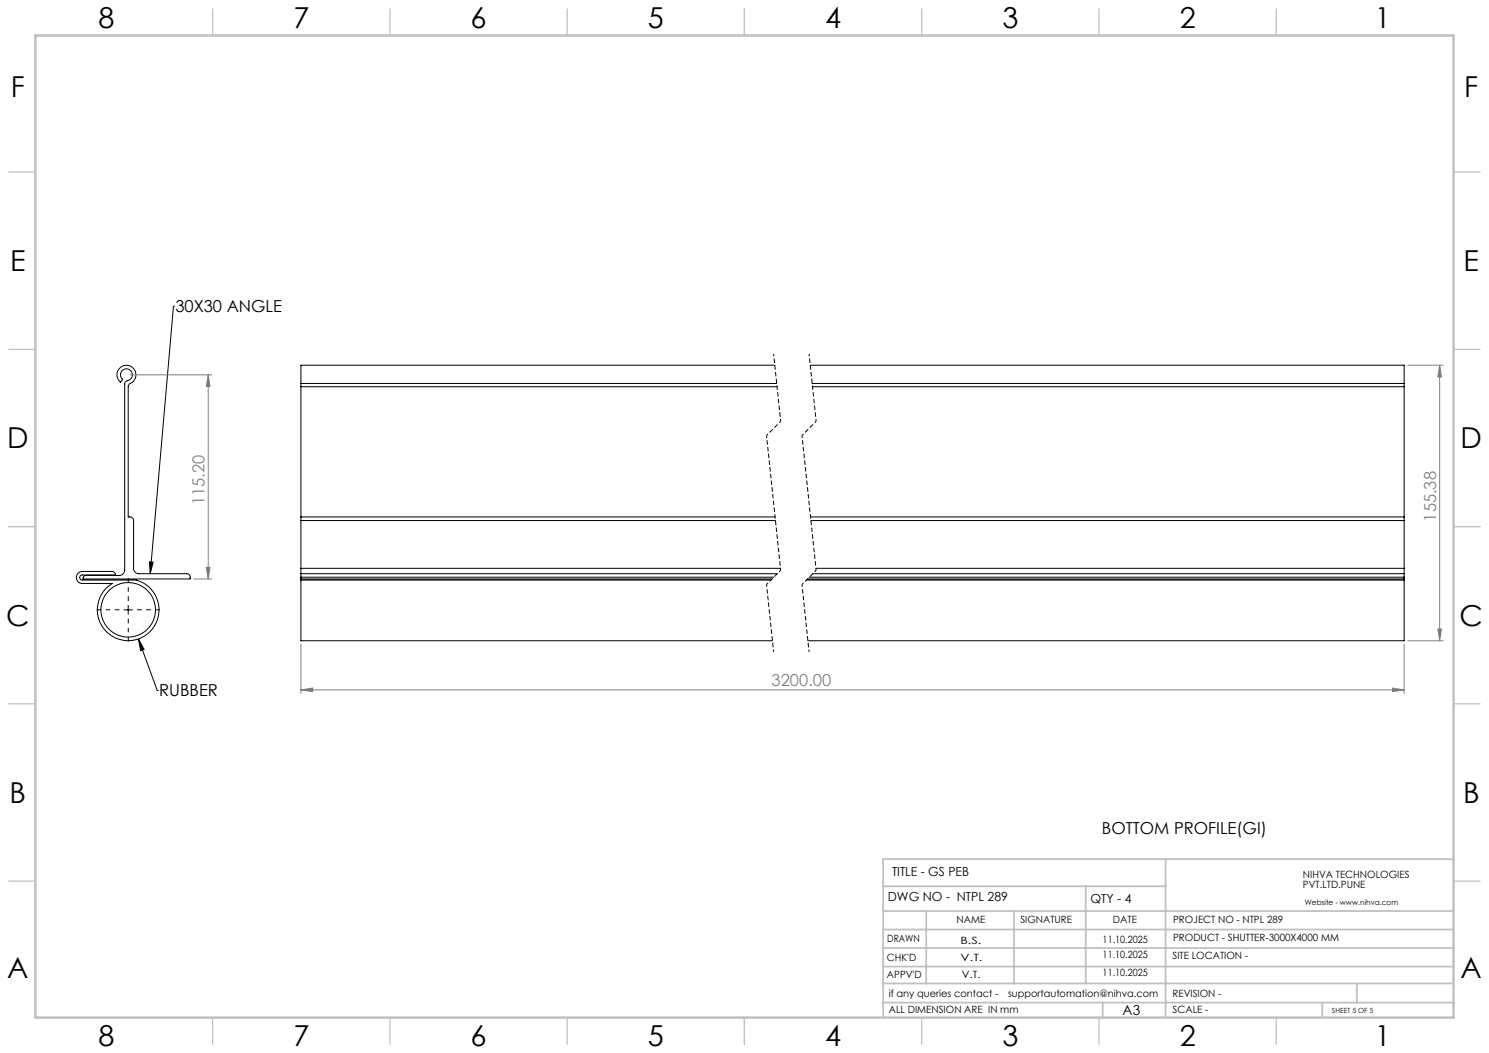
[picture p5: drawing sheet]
<svg xmlns="http://www.w3.org/2000/svg" width="420mm" height="297mm" viewBox="0 0 420 297" stroke-linecap="round" stroke-linejoin="round" font-family="sans-serif">
<g fill="none" stroke="#000" stroke-width=".28">
<path d="M48.9 86.4h.1M48.9 86.4l-6.5 75.4M33.5 104.1a2.72 2.72 0 0 1 4.4 .2 2.72 2.72 0 0 1-1.5 4.1l-.2 .5v36.9a1.16 1.16 0 0 1 1.5 1v13.5a1.51 1.51 0 0 0 1.5 1.5h13.5a1.09 1.09 0 0 1 1 1.5h-30.2a.8 .8 0 0 1 .7-1h9.5a1.57 1.57 0 0 0 1.5-1.5v-52.5a.91 .91 0 0 1 .8-.9 1.7 1.7 0 0 0 1.2-2.4 1.7 1.7 0 0 0-2.6-.6 1.7 1.7 0 0 0 0 2.6l-.6 .8a2.66 2.66 0 0 1-.5-3.7zM84.9 108.2v.9M84.9 108.2h134.2M84.9 109.1h134.3M84.9 109.1v36.7M218.5 103h-133.6v5.2M228.5 103h167.6v5.2M229.1 108.2h167M229.2 109.1h166.9M396.1 108.2v.9"/>
<path d="M396.1 109.1v36.7M42.2 158.5l1 .1-.8 3.2zM84.9 145.8v1M84.9 145.8h133.7M84.9 146.8h133.8M84.9 146.8v13.5M228.6 145.8h167.5M228.7 146.8h167.4M396.1 145.8v1M396.1 146.8v13.5M22.1 161.6l1-.4h8.5a.96 .96 0 0 1 1 1h-9.4a.72 .72 0 0 0-.7 .7 .72 .72 0 0 0 .7 .7h15.3a8.7 8.7 0 0 1 5.2 12.7 8.7 8.7 0 0 1-13.6 1.9 8.7 8.7 0 0 1 1.5-13.6h-8.5a1.69 1.69 0 0 1-1.5-1.2 1.69 1.69 0 0 1 .5-1.8zM34.9 172h2.5"/>
<path d="M36.2 170.7v2.5M84.9 163.6v17.1h133M84.9 163.3v.3M84.9 161.8v1M84.9 160.3v1.5M84.9 163.6h132.6M84.9 161.8h134.4M84.9 163.3h132.9M84.9 162.8h133.4M84.9 160.3h135.2M84.9 162.8v.5M227.5 163.6h168.6"/>
<path d="M227.8 163.3h168.3M228.2 162.8h167.9M229.3 161.8h166.8M230.2 160.3h165.9M396.1 163.6v17.1h-168.2M396.1 163.3v.3M396.1 161.8v1M396.1 160.3v1.5M396.1 162.8v.5M39.1 180.2l5.2 14.5M39.1 180.2l1.5 3-.9 .3zM44.3 194.7h.1"/>
<circle cx="36.2" cy="172" r="7.7"/>
</g>
<g fill="none" stroke="#808080" stroke-width=".28">
<path d="M36.7 105.7h23M58.7 105.7v57.6M58.7 105.7l.5 3.3h-1zM397.1 103h10M406.1 103l.5 3.3h-1zM406.1 103v77.7M54.6 163.3h5.1M58.2 160h1l-.5 3.3zM405.6 177.4h1l-.5 3.3zM84.9 194.6l3.3-.5v1zM84.9 181.7v13.9M84.9 194.6h311.2"/>
<path d="M392.8 194.1l3.3 .5-3.3 .5zM396.1 181.7v13.9M397.1 180.7h10"/>
</g>
<path d="M33.7 172h-6.5M36.2 169.5v-6.5M36.2 174.5v6.4M38.7 172h6.4" fill="none" stroke="#000" stroke-width=".28" stroke-dasharray="15.2 1.3 1.3 1.3" stroke-dashoffset="13.9" stroke-linecap="butt"/>
<path d="M218.2 99.8l2 19M228.2 99.8l2 19M216.2 122.8l4 38.1M226.2 122.8l4 38.1M216.2 164.9l2 19M226.2 164.9l2 19" fill="none" stroke="#000" stroke-width=".28" stroke-dasharray="1.3 .6" stroke-dashoffset=".6" stroke-linecap="butt"/>
<path d="M220.2 118.8l-4 4M230.2 118.8l-4 4M220.2 160.9l-4 4M230.2 160.9l-4 4" fill="none" stroke="#000" stroke-width=".28" stroke-dasharray="1.3 .6" stroke-dashoffset=".7" stroke-linecap="butt"/>
<g fill="none" stroke="#c0c0c0" stroke-width=".35">
<path d="M60 2.5v7.5M110 2.5v7.5M160 2.5v7.5M210 2.5v7.5M260 2.5v7.5M310 2.5v7.5M360 2.5v7.5M2.5 48.5h7.5M410 48.5h7.5M2.5 98.5h7.5M410 98.5h7.5M2.5 148.5h7.5"/>
<path d="M410 148.5h7.5M2.5 198.5h7.5M410 198.5h7.5M2.5 248.5h7.5M410 248.5h7.5M60 287v7.5M110 287v7.5M160 287v7.5M210 287v7.5M260 287v7.5M310 287v7.5M360 287v7.5"/>
</g>
<g fill="none" stroke="#c0c0c0" stroke-width=".5">
<path d="M249.1 257h160.9M249.1 250h79.7M261.3 257v20.4M286 257v20.4M306.2 250v27.4M328.8 242.3v44.7M410 242.3h-160.9v44.7M249.1 272.6h160.9M249.1 267.4h160.9M249.1 262.2h160.9M249.1 277.4h160.9M382.7 277.4v5.4"/>
<path d="M249.1 282.8h160.9M311 282.8v4.2M373 282.8v4.2"/>
</g>
<path d="M10 10h400v277h-400z" fill="none" stroke="#c0c0c0" stroke-width=".7"/>
<path d="M42.2 158.5l1 .1-.8 3.2zM39.1 180.2l1.5 3-.9 .3z" fill="#000"/>
<g fill="#808080">
<path d="M84.9 194.6l3.3-.5v1zM392.8 194.1l3.3 .5-3.3 .5z"/>
<path d="M58.7 105.7l.5 3.3h-1zM58.2 160h1l-.5 3.3z"/>
<path d="M405.6 177.4h1l-.5 3.3zM406.1 103l.5 3.3h-1z"/>
</g>
<g font-size="8.1">
<text x="27.8" y="8">8</text>
<text x="82.8" y="8">7</text>
<text x="132.8" y="8">6</text>
<text x="182.8" y="8">5</text>
<text x="232.8" y="8">4</text>
<text x="282.8" y="8">3</text>
<text x="332.8" y="8">2</text>
<text x="387.8" y="8">1</text>
<text x="3" y="27.2">F</text>
<text x="413" y="27.2">F</text>
<text x="2.8" y="76.5">E</text>
<text x="412.8" y="76.5">E</text>
<text x="2" y="126.5">D</text>
<text x="412" y="126.5">D</text>
<text x="1.7" y="176.5">C</text>
<text x="411.7" y="176.5">C</text>
<text x="2.7" y="226.5">B</text>
<text x="412.7" y="226.5">B</text>
<text x="2" y="275.7">A</text>
<text x="412" y="275.7">A</text>
<text x="27.8" y="295">8</text>
<text x="82.8" y="295">7</text>
<text x="132.8" y="295">6</text>
<text x="182.8" y="295">5</text>
<text x="232.8" y="295">4</text>
<text x="282.8" y="295">3</text>
<text x="332.8" y="295">2</text>
<text x="387.8" y="295">1</text>
</g>
<g font-size="4.7">
<text x="49.5" y="88.1">30X30 ANGLE</text>
<text x="44.9" y="196.4">RUBBER</text>
<text x="310.8" y="235.3">BOTTOM PROFILE(GI)</text>
</g>
<g font-size="4.7" fill="#808080">
<text x="57.7" y="142.4" transform="rotate(-90 57.7 142.4)">115.20</text>
<text x="405.1" y="147.1" transform="rotate(-90 405.1 147.1)">155.38</text>
<text x="217.7" y="193.5">3200.00</text>
</g>
<text font-size="3.9" x="316.7" y="286.4">A3</text>
<g font-size="3.5">
<text x="251.6" y="247">TITLE - GS PEB</text>
<text x="250.4" y="254.2">DWG NO - NTPL 289</text>
<text x="307.6" y="254.8">QTY - 4</text>
</g>
<g font-size="2.8">
<text x="367.5" y="247.7">NIHVA TECHNOLOGIES</text>
<text x="367.5" y="250.5">PVT.LTD.PUNE</text>
<text x="269.8" y="260.4">NAME</text>
<text x="287.8" y="260.4">SIGNATURE</text>
<text x="313.9" y="260.5">DATE</text>
<text x="330.9" y="260.5">PROJECT NO - NTPL 289</text>
<text x="250.3" y="265.7">DRAWN</text>
<text x="270.9" y="266.1">B.S.</text>
<text x="311" y="265.9">11.10.2025</text>
<text x="330.9" y="265.5">PRODUCT - SHUTTER-3000X4000 MM</text>
<text x="250.2" y="271.1">CHK'D</text>
<text x="250.2" y="275.8">APPV'D</text>
<text x="270.9" y="271.1">V.T.</text>
<text x="271.3" y="275.8">V.T.</text>
<text x="311" y="275.4">11.10.2025</text>
<text x="311" y="270.2">11.10.2025</text>
<text x="330.7" y="270.6">SITE LOCATION -</text>
<text x="250.7" y="281.1">if any queries contact -</text>
<text x="284.3" y="281.1">supportautomation@nihva.com</text>
<text x="330.7" y="281.1">REVISION -</text>
<text x="250.7" y="285.6">ALL DIMENSION ARE IN mm</text>
<text x="330.7" y="285.6">SCALE -</text>
</g>
<text font-size="2.1" x="368.1" y="255.1">Website - www.nihva.com</text>
<text font-size="2" x="375.7" y="285.6">SHEET 5 OF 5</text>
</svg>
